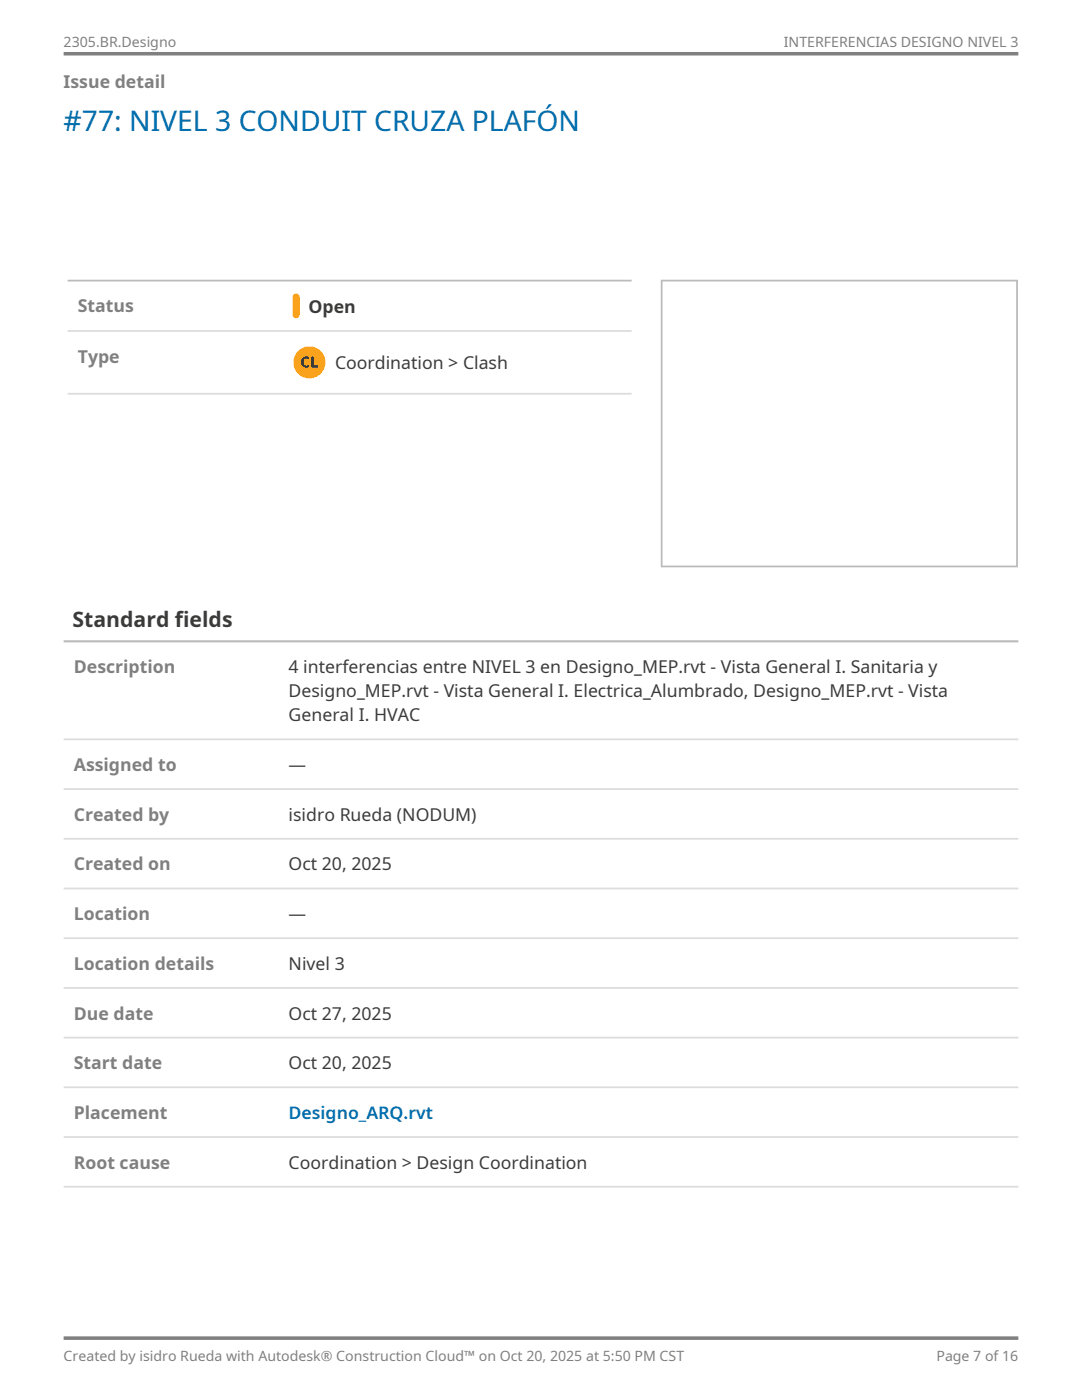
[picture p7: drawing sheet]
<svg xmlns="http://www.w3.org/2000/svg" width="216mm" height="279mm" viewBox="0 0 216 279" stroke-linecap="round" stroke-linejoin="round" font-family="sans-serif">
<g fill="#808080">
<path d="M12.7 10.4h95.2v.7h-95.2z"/>
<path d="M107.9 10.4h95.3v.7h-95.3z"/>
</g>
<path d="M13.5 55.8h112.5v.4h-112.5z" fill="#bbb"/>
<g fill="#dcdcdc">
<path d="M13.5 65.9h112.5v.3h-112.5z"/>
<path d="M13.5 78.4h112.5v.4h-112.5z"/>
</g>
<path d="M58.6 58.8a.78 .78 0 0 1 1 0 .78 .78 0 0 1 .2 .9v3.1a.71 .71 0 0 1-.7 .7 .71 .71 0 0 1-.7-.7v-3.5z" fill="#faa21b"/>
<path d="M131.9 55.8h71.2v57.4h-71.2zM132.2 56.2h70.6v56.7h-70.6z" fill-rule="evenodd" fill="#bbb"/>
<circle cx="61.7" cy="72.3" r="3.2" fill="#faa21b"/>
<path d="M60.4 71.4a1.05 1.05 0 0 1 1.3-.1l-.1 .4a.68 .68 0 0 0-.9 0 .68 .68 0 0 0-.1 .9 .7 .7 0 0 0 1.1 .3v.3a1.12 1.12 0 0 1-1.5-.3 1.12 1.12 0 0 1 .2-1.5zM62.1 71.2h.5v1.8h.9v.3h-1.4z" fill="#000"/>
<path d="M12.7 127.8h190.5v.4h-190.5z" fill="#bbb"/>
<g fill="#dcdcdc">
<path d="M12.7 147.4h190.5v.3h-190.5z"/>
<path d="M12.7 157.3h190.5v.4h-190.5z"/>
<path d="M12.7 167.2h190.5v.4h-190.5z"/>
<path d="M12.7 177.1h190.5v.4h-190.5z"/>
<path d="M12.7 187.1h190.5v.3h-190.5z"/>
<path d="M12.7 197h190.5v.3h-190.5z"/>
<path d="M12.7 206.9h190.5v.4h-190.5z"/>
<path d="M12.7 216.8h190.5v.4h-190.5z"/>
<path d="M12.7 226.7h190.5v.4h-190.5z"/>
<path d="M12.7 236.7h190.5v.3h-190.5z"/>
</g>
<g fill="#808080">
<path d="M12.7 266.7h168.3v.7h-168.3z"/>
<path d="M181 266.7h22.2v.7h-22.2z"/>
</g>
<text font-size="5.6" fill="#006eaf" x="12.7" y="26.2">#77: NIVEL 3 CONDUIT CRUZA PLAFÓN</text>
<text font-size="4.2" fill="#3c3c3c" x="14.5" y="125.2">Standard fields</text>
<g font-size="3.5" fill="#808080">
<text x="12.7" y="17.6">Issue detail</text>
<text x="15.5" y="62.3">Status</text>
<text x="15.5" y="72.4">Type</text>
<text x="14.7" y="134.4">Description</text>
<text x="14.7" y="153.9">Assigned to</text>
<text x="14.7" y="163.8">Created by</text>
<text x="14.7" y="173.7">Created on</text>
<text x="14.7" y="183.6">Location</text>
<text x="14.7" y="193.6">Location details</text>
<text x="14.7" y="203.5">Due date</text>
<text x="14.7" y="213.4">Start date</text>
<text x="14.7" y="223.3">Placement</text>
<text x="14.7" y="233.2">Root cause</text>
</g>
<g font-size="3.5" fill="#3c3c3c">
<text x="61.6" y="62.4">Open</text>
<text x="66.9" y="73.7">Coordination &gt; Clash</text>
<text x="57.6" y="134.4">4 interferencias entre NIVEL 3 en Designo_MEP.rvt - Vista General I. Sanitaria y</text>
<text x="57.6" y="139.2">Designo_MEP.rvt - Vista General I. Electrica_Alumbrado, Designo_MEP.rvt - Vista</text>
<text x="57.6" y="144">General I. HVAC</text>
<text x="57.6" y="153.9">—</text>
<text x="57.6" y="163.8">isidro Rueda (NODUM)</text>
<text x="57.6" y="173.7">Oct 20, 2025</text>
<text x="57.6" y="183.6">—</text>
<text x="57.6" y="193.6">Nivel 3</text>
<text x="57.6" y="203.5">Oct 27, 2025</text>
<text x="57.6" y="213.4">Oct 20, 2025</text>
<text x="57.6" y="233.2">Coordination &gt; Design Coordination</text>
</g>
<text font-size="3.5" fill="#006eaf" x="57.6" y="223.3">Designo_ARQ.rvt</text>
<g font-size="2.8" fill="#808080">
<text x="12.7" y="9.3">2305.BR.Designo</text>
<text x="156.4" y="9.3">INTERFERENCIAS DESIGNO NIVEL 3</text>
<text x="12.7" y="271.7">Created by isidro Rueda with Autodesk® Construction Cloud™ on Oct 20, 2025 at 5:50 PM CST</text>
<text x="186.9" y="271.7">Page 7 of 16</text>
</g>
</svg>
